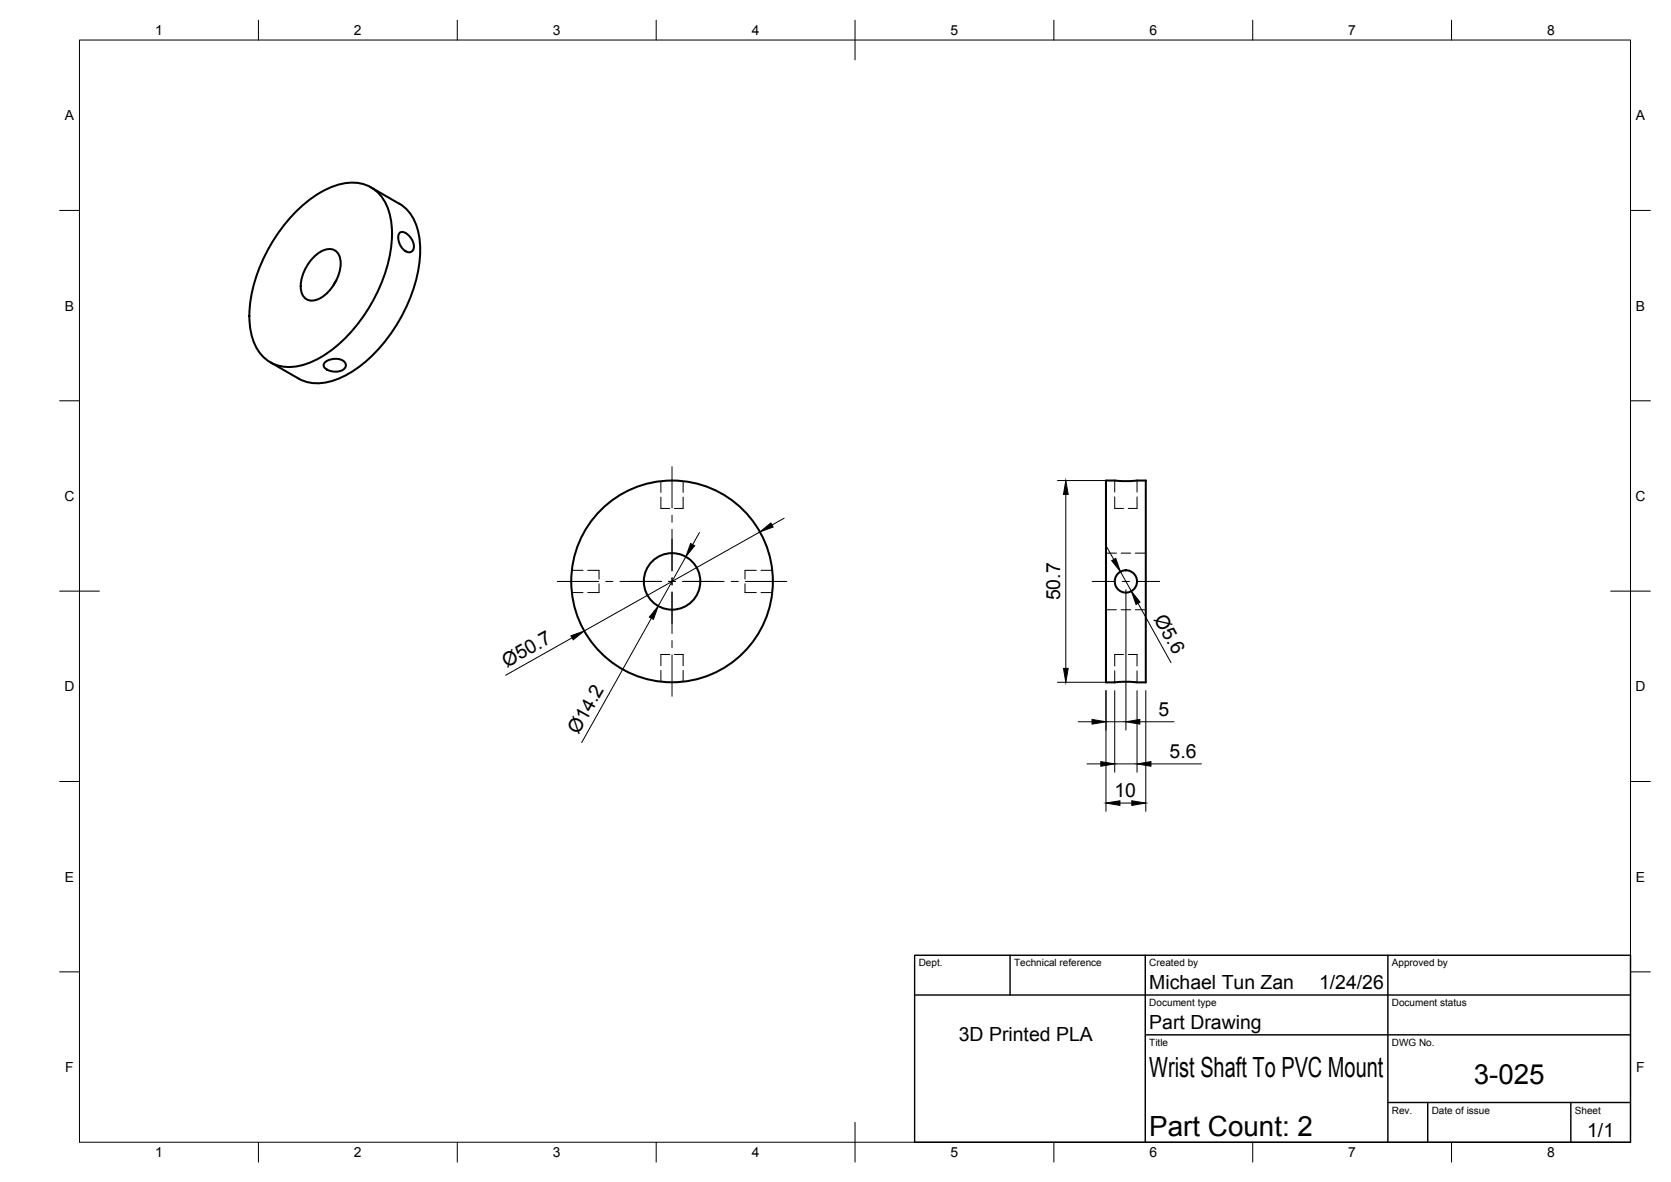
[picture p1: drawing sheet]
<svg xmlns="http://www.w3.org/2000/svg" width="420mm" height="297mm" viewBox="0 0 420 297" stroke-linecap="round" stroke-linejoin="round" font-family="sans-serif">
<!-- layer: Hidden -->
<g fill="none" stroke="#000" stroke-width=".25">
<path d="M166.2 124.9v2.9h2.2M166.2 120.9v2.8M171.8 124.9v2.9h-2.2M171.8 120.9v2.8M278.1 139h2.6M280.3 124.9v2.9h2.2M280.3 120.8v2.9M281.9 139h2.4M285.5 139h2.6M285.9 124.9v2.9h-2.2M285.9 120.8v2.9M143.8 143.3h2.8"/>
<path d="M143.8 148.9h2.8M147.8 143.3h2.8v2.2M150.6 146.7v2.2h-2.8M187.3 146.7v2.2h2.9M190.2 143.3h-2.9v2.2M191.3 143.3h2.9M191.3 148.9h2.9M278.1 153.2h2.6M281.9 153.2h2.4M285.5 153.2h2.6M166.2 168.5v2.8M168.4 164.5h-2.2v2.8"/>
<path d="M169.6 164.5h2.2v2.8M171.8 168.5v2.8M280.3 168.6v2.9M282.5 164.5h-2.2v2.9M283.7 164.5h2.2v2.9M285.9 168.6v2.9"/>
</g>
<!-- layer: Visible -->
<g fill="none" stroke="#000" stroke-width=".51">
<path d="M74.7 52.9a23.4 23.4 0 0 1 12.2-6.9 9.4 9.4 0 0 1 11 7.6 29.1 29.1 0 0 1-2.3 18.3 38.7 38.7 0 0 1-15 17.9 13.4 13.4 0 0 1-11.5 1.8 10.5 10.5 0 0 1-6.1-8.6 32.7 32.7 0 0 1 4.5-20.4 41.7 41.7 0 0 1 7.2-9.7zM93.3 47.1l7.1 4.1a11.9 11.9 0 0 1 5.2 9.8 37.5 37.5 0 0 1-9 25 26.4 26.4 0 0 1-14.9 10.2 10 10 0 0 1-6.6-1.1l-7.1-4.1M100.5 58.5a2.31 2.31 0 0 1 2.8 1.3 2.48 2.48 0 0 1 .1 3.5 2.57 2.57 0 0 1-3-2.2l-.3-1.4zM79 64.5a4.7 4.7 0 0 1 5.2-1.6 4 4 0 0 1 1.4 4.3 10.8 10.8 0 0 1-5.8 8.1 2.83 2.83 0 0 1-4.1-2.4 10.5 10.5 0 0 1 3.3-8.4zM84.6 70.4l-.8 1.4M81.7 91.1a3.9 3.9 0 0 1 5.1 0 1.53 1.53 0 0 1-1.6 2.2 3.4 3.4 0 0 1-3.8-1.4zM278.1 120.8l4.2 .1 5.8-.1v50.7l-4.2-.2-5.8 .2z"/>
<circle cx="169" cy="146.1" r="7.1"/>
<circle cx="169" cy="146.1" r="25.3"/>
<circle cx="283.1" cy="146.1" r="2.8"/>
</g>
<!-- layer: BORDER -->
<g fill="none" stroke="#000" stroke-width=".25">
<path d="M20 10.1h390v276.9h-390zM65 5.1v5M115 5.1v5M165 5.1v5M215 5.1v10M265 5.1v5M315 5.1v5M365 5.1v5M15 52.9h5M410 52.9h5M15 100.7h5M410 100.7h5"/>
<path d="M15 148.6h10M405 148.6h10M15 196.4h5M410 196.4h5M15 244.2h5M410 244.2h5M65 287v5M115 287v5M165 287v5M215 282.1v9.9M265 287v5M315 287v5"/>
<path d="M365 287v5"/>
</g>
<!-- layer: TITLEBLOCK -->
<path d="M230 240.1h180v46.9h-180zM230 250h180M254 240.1v9.9M288 240.1v46.9M349 240.1v46.9M288 260.1h122M349 277.1h61M359 277.1v9.9M395 277.1v9.9" fill="none" stroke="#000" stroke-width=".36"/>
<!-- layer: Smart Centers -->
<g fill="none" stroke="#000" stroke-width=".25">
<path d="M169 117.3v10.4M169 129.5v1.7M169 133v10.4M140.1 146.1h10.4M152.3 146.1h1.8M155.9 146.1h10.4M168.1 146.1h1.8M169 145.2v1.8M169 148.8v10.4M171.7 146.1h10.4M183.9 146.1h1.7M187.4 146.1h10.4"/>
<path d="M274.6 146.1h5.8M282.2 146.1h1.8M285.8 146.1h5.8M169 161v1.8M169 164.6v10.4"/>
</g>
<!-- layer: FD_Dimensions -->
<g fill="none" stroke="#000" stroke-width=".25">
<path d="M172.4 139.9l-6.9 12.4M175.9 133.8l-1.7 3.1M191.1 133.7l-44.2 24.9M197.2 130.2l-3.1 1.7M265.9 120.8h12.3M268 124.3v43.7M278.3 137.5l1.7 3.1M163.8 155.3l-17.5 31.3M281.7 143.7l2.8 4.9M283.1 148.2v35.3M286.2 151.6l8.2 14.9M143.8 160.3l-16.7 9.4"/>
<path d="M265.9 171.5h12.3M278.1 173.6v30.3M280.3 173.6v20.5M285.9 173.6v20.5M288.1 173.6v30.3M271.1 181.4h3.5M273.3 192h3.5M278.1 181.4h5M280.3 192h5.6M286.6 181.4h8.6M289.4 192h12.7M281.6 201.8h3"/>
</g>
<g fill="#000" stroke="#000" stroke-width=".25">
<path d="M173.7 136.6l1 .5-2.3 2.8zM191.1 133.7l2.7-2.3 .6 1zM268 120.8l.6 3.5h-1.2zM143.6 159.8l3.3-1.2-2.8 2.2zM165.5 152.3l-1.2 3.3-1-.5zM279.5 140.9l1-.6 1.2 3.4zM284.5 148.6l2.2 2.7-1.1 .6zM267.4 168h1.2l-.6 3.5zM274.6 180.8l3.5 .6-3.5 .6zM276.8 191.4l3.5 .6-3.5 .6zM283.1 181.4l3.5-.6v1.2zM285.9 192l3.5-.6v1.2z"/>
<path d="M278.1 201.8l3.5-.6v1.2zM284.6 201.2l3.5 .6-3.5 .6z"/>
</g>
<g font-size="7">
<text x="289" y="270.6">Wrist Shaft To PVC Mount</text>
<text x="370.5" y="272.3">3-025</text>
<text x="289" y="285.5">Part Count: 2</text>
</g>
<g font-size="4.9">
<text x="266.5" y="150.9" transform="rotate(-90 266.5 150.9)">50.7</text>
<text x="290.1" y="155.5" transform="rotate(61 290.1 155.5)">Ø5.6</text>
<text x="127.4" y="167.8" transform="rotate(-29 127.4 167.8)">Ø50.7</text>
<text x="291.3" y="179.9">5</text>
<text x="145.5" y="184.8" transform="rotate(-61 145.5 184.8)">Ø14.2</text>
<text x="294.1" y="190.5">5.6</text>
<text x="280.2" y="200.3">10</text>
<text x="289" y="248.5">Michael Tun Zan</text>
<text x="331.7" y="248.5">1/24/26</text>
<text x="241.1" y="261.7">3D Printed PLA</text>
<text x="289" y="258.6">Part Drawing</text>
<text x="399.1" y="285.7">1/1</text>
</g>
<g font-size="3.5">
<text x="39" y="8.8">1</text>
<text x="89" y="8.8">2</text>
<text x="139" y="8.8">3</text>
<text x="189" y="8.8">4</text>
<text x="239" y="8.8">5</text>
<text x="289" y="8.8">6</text>
<text x="339" y="8.8">7</text>
<text x="389" y="8.8">8</text>
<text x="16.3" y="30.2">A</text>
<text x="411.3" y="30.2">A</text>
<text x="16.3" y="78">B</text>
<text x="411.3" y="78">B</text>
<text x="16.2" y="125.9">C</text>
<text x="411.2" y="125.9">C</text>
<text x="16.2" y="173.7">D</text>
<text x="411.2" y="173.7">D</text>
<text x="16.3" y="221.6">E</text>
<text x="411.3" y="221.6">E</text>
<text x="16.4" y="269.4">F</text>
<text x="411.4" y="269.4">F</text>
<text x="39" y="290.8">1</text>
<text x="89" y="290.8">2</text>
<text x="139" y="290.8">3</text>
<text x="189" y="290.8">4</text>
<text x="239" y="290.8">5</text>
<text x="289" y="290.8">6</text>
<text x="339" y="290.8">7</text>
<text x="389" y="290.8">8</text>
</g>
<g font-size="2.5">
<text x="231" y="242.9">Dept.</text>
<text x="255" y="242.9">Technical reference</text>
<text x="289" y="242.9">Created by</text>
<text x="350" y="242.9">Approved by</text>
<text x="289" y="252.8">Document type</text>
<text x="350" y="252.8">Document status</text>
<text x="289" y="262.9">Title</text>
<text x="350" y="262.9">DWG No.</text>
<text x="350" y="279.9">Rev.</text>
<text x="360" y="279.9">Date of issue</text>
<text x="396" y="279.9">Sheet</text>
</g>
</svg>
